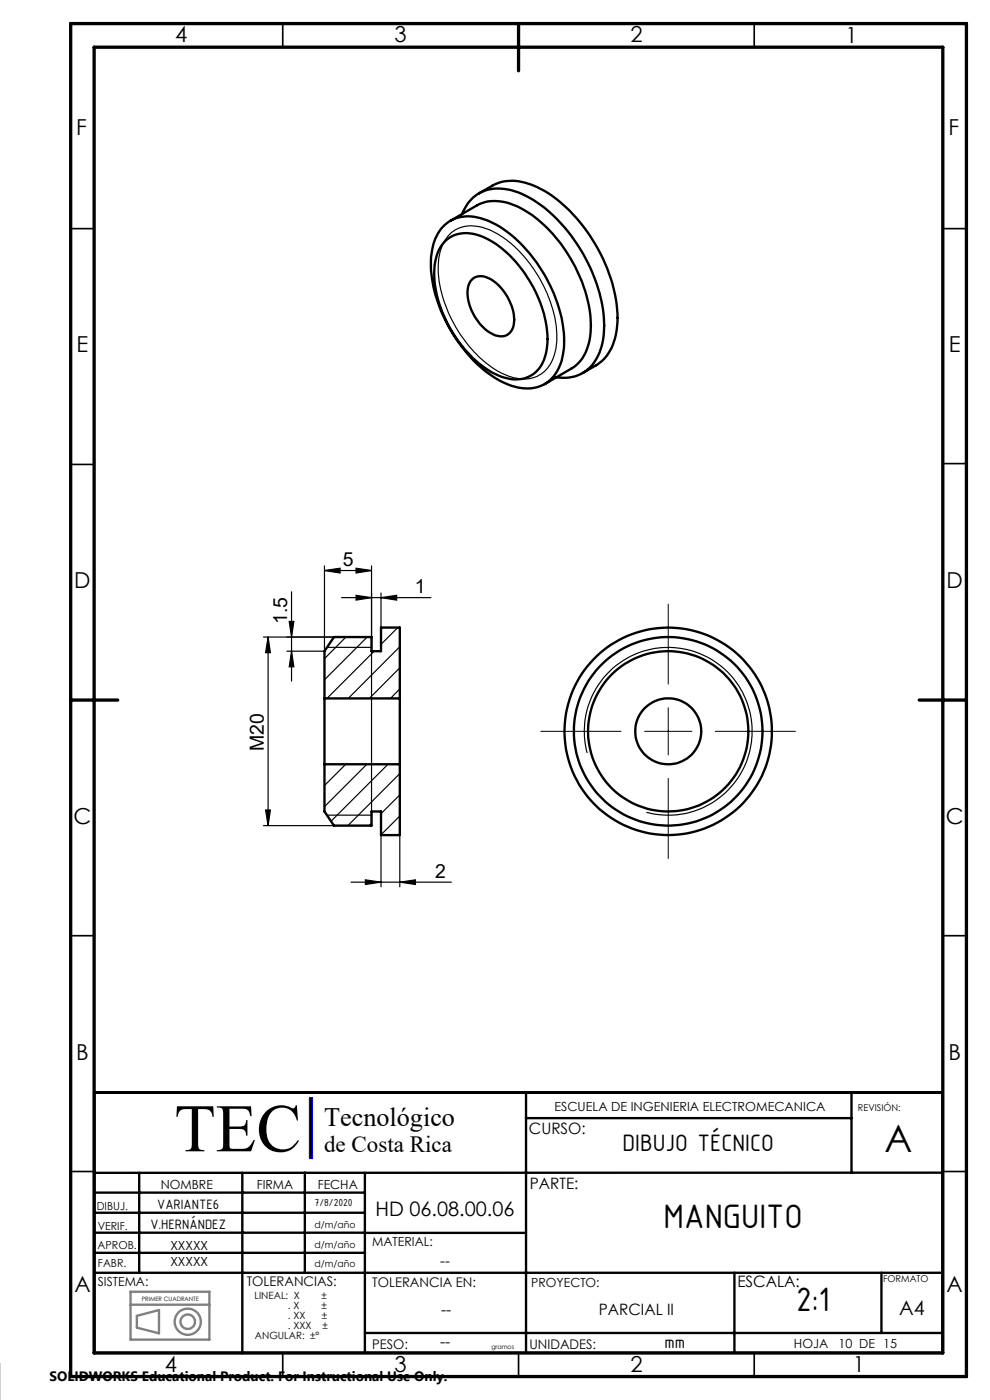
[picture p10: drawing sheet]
<svg xmlns="http://www.w3.org/2000/svg" width="210mm" height="297mm" viewBox="0 0 210 297" stroke-linecap="round" stroke-linejoin="round" font-family="sans-serif">
<g fill="none" stroke="#808080" stroke-width=".5">
<path d="M27.7 276.8h16.7M27.7 274h16.7v10.2h-16.7zM29 279.1l4.7-1.2v5l-4.7-1.2z"/>
<circle cx="39.8" cy="280.4" r="1.53"/>
<circle cx="39.8" cy="280.4" r="2.78"/>
</g>
<g fill="none" stroke="#000" stroke-width=".35">
<path d="M60 5v5M160 5v5M15 48.5h5M200 48.5h5M15 98.5h5M200 98.4h5M15 198.5h5M200 198.5h5M15 248.5h5M200 248.5h5M60 287v5M110 287v5"/>
<path d="M160 287v5"/>
</g>
<g fill="none" stroke="#000" stroke-width=".5">
<path d="M93.9 48.1a7.8 7.8 0 0 1 8.7-1.6 24.2 24.2 0 0 1 11.8 10.1 29 29 0 0 1 5.2 17.2 9.6 9.6 0 0 1-4.2 7.8 10 10 0 0 1-9.5-.9 30.6 30.6 0 0 1-12.7-15.6 20.4 20.4 0 0 1-.8-14.5l.8-1.6zM94.5 51.1a7.2 7.2 0 0 1 8.2-.7 25.1 25.1 0 0 1 11.9 13.8 18.1 18.1 0 0 1 .8 12.1 6.4 6.4 0 0 1-8.4 3.8 20.8 20.8 0 0 1-10.9-9.4 22.9 22.9 0 0 1-3.8-15 8.1 8.1 0 0 1 2.2-4.6zM95.5 46.8l5.7-3.2a9.6 9.6 0 0 1 9 .4 29.6 29.6 0 0 1 13 15.1 22.2 22.2 0 0 1 1.6 14.2 7.9 7.9 0 0 1-3.6 4.9l-5.7 3.3M98 45.4a8 8 0 0 1 9.8-5.2 22.2 22.2 0 0 1 11.5 7.6 34.4 34.4 0 0 1 8.9 21.3 11.3 11.3 0 0 1-4.3 9.9 8.6 8.6 0 0 1-5.9 1M100.3 59.2a3.5 3.5 0 0 1 4.1 .2 10.6 10.6 0 0 1 4.5 9.7 2.84 2.84 0 0 1-4.5 1.7 10.4 10.4 0 0 1-5.1-9.8l.3-1zM101.6 41l2.8-1.6a9.8 9.8 0 0 1 8.9 0 30 30 0 0 1 13.4 13.1 29.8 29.8 0 0 1 4.1 17.2 10.1 10.1 0 0 1-4.4 7.8l-2.8 1.6M68.8 148.2v13.9M68.8 148.2v-10.1l2-3h8v3h2v-5h4v15.1M68.8 148.2h16M84.8 148.2v13.9M68.8 162.1v10.1l2 3h8v-3h2v5h4v-15.1M68.8 162.1h16"/>
<path d="M20 231.8h180v55.2h-180zM111.5 237.2h69.1M111.6 231.8v55.2M180.6 231.8v17M20 257.3h57.4M20 253h57.4M29.5 248.8v21.2M51.4 248.8v38.3M64.7 248.8v21.2M77.4 248.8v38.2M200 248.8h-180M20 261.5h57.4"/>
<path d="M20 265.8h57.4M20 270h180M77.4 261.5h34.2M155.8 270v17M187 270v12.8M77.4 282.8h122.6"/>
<circle cx="141.7" cy="155.1" r="22"/>
<circle cx="141.7" cy="155.1" r="20"/>
<circle cx="141.7" cy="155.1" r="7"/>
<circle cx="141.8" cy="155.1" r="17"/>
</g>
<path d="M15 5h190v287h-190zM20 10h180v277h-180zM110 5v10M15 148.5h10M195 148.5h10" fill="none" stroke="#000" stroke-width=".7"/>
<path d="M65.8 233v12.6" fill="none" stroke="#00f" stroke-width=".21"/>
<path d="M65.8 233h.3v12.6h-.3z" fill="none" stroke="#00f" stroke-width=".5"/>
<path d="M66 233v12.6" fill="none" stroke="#000" stroke-width=".39"/>
<g fill="none" stroke="#000" stroke-width=".25">
<path d="M95.3 49.8a7.3 7.3 0 0 1 8.3-1.1 25.4 25.4 0 0 1 12.2 13 20.2 20.2 0 0 1 1.8 13.6 6.8 6.8 0 0 1-9.1 4.7 21.2 21.2 0 0 1-10.5-8.5 25.3 25.3 0 0 1-4.9-16.6l.5-2.1a6.9 6.9 0 0 1 1.7-3zM55.9 135.1h14.9M56.9 135.1l.5 3.4h-1.1zM56.9 135.1v40.1M61.3 131.8h1l-.5 3.3zM61.8 138.1l.5 3.4h-1zM61.8 125.6v18.9M68.8 121l3.3-.5v1.1zM68.8 120v18.1h-7.9M68.8 121h10M69.4 137.3h9.4M72.5 126.8h18.9"/>
<path d="M73.4 135.1l-4.6 4.6M75.5 126.3l3.3 .5-3.3 .5zM75.5 120.5l3.3 .5-3.3 .6zM77.9 135.1l-9.1 9.1M78.8 120v55.2M79.4 138.1l-10 10.1M80.8 126.8l3.3-.5v1zM80.8 125.8v7.3M84.4 133.1l-3.6 3.6M84.8 137.2l-10.9 11M84.8 141.7l-6.4 6.5M84.8 146.2l-2 2"/>
<path d="M124.6 159.7a17.8 17.8 0 0 1 15.6-22.3 17.8 17.8 0 0 1 19.3 19.3 17.8 17.8 0 0 1-22.4 15.6M55.9 175.2h14.9M56.3 171.8h1.1l-.5 3.4zM68.8 162.1v.1M69.4 172.9h9.4M73.3 162.1l-4.5 4.5M77.8 162.1l-9 9M78.8 174.6l-.5 .6M80.8 177.2v10.9M82.3 162.1l-12.1 12.1M84.8 164.1l-11 11.1M84.8 168.6l-4 4"/>
<path d="M84.8 173.1l-4 4M84.8 177.2v10.9M74.5 187.1h21.2M77.5 186.7l3.3 .4-3.3 .5zM84.8 187.1l3.3-.4v.9z"/>
</g>
<path d="M141.7 128.2v16.9M114.7 155.1h17M136.7 155.1h10.1M141.7 150.1v10.1M151.7 155.1h17M141.7 165.1v17" fill="none" stroke="#000" stroke-width=".21"/>
<g fill="#000">
<path d="M56.9 135.1l.5 3.4h-1.1zM56.3 171.8h1.1l-.5 3.4z"/>
<path d="M61.8 138.1l.5 3.4h-1zM61.3 131.8h1l-.5 3.3z"/>
<path d="M80.8 126.8l3.3-.5v1zM75.5 126.3l3.3 .5-3.3 .5z"/>
<path d="M77.5 186.7l3.3 .4-3.3 .5zM84.8 187.1l3.3-.4v.9zM68.8 121l3.3-.5v1.1zM75.5 120.5l3.3 .5-3.3 .6z"/>
</g>
<text font-size="14.4" x="37" y="244.2">TEC</text>
<text font-size="8" x="187.6" y="244.3">A</text>
<g font-size="7.8">
<text x="140.8" y="260.5">MANGUITO</text>
<text x="168.9" y="278">2:1</text>
</g>
<text font-size="5.6" x="68.8" y="238.9">Tecnológico</text>
<text font-size="5.4" x="132.1" y="244.1">DIBUJO TÉCNICO</text>
<text font-size="4.9" x="68.8" y="244.5">de Costa Rica</text>
<g font-size="4.7">
<text x="37.1" y="9">4</text>
<text x="83.7" y="9">3</text>
<text x="133.7" y="9">2</text>
<text x="179.3" y="9.2">1</text>
<text x="16.2" y="28.7">F</text>
<text x="201.2" y="28.7">F</text>
<text x="16.2" y="74.8">E</text>
<text x="201.3" y="74.8">E</text>
<text x="15.8" y="124.8">D</text>
<text x="200.8" y="124.8">D</text>
<text x="15.6" y="174.8">C</text>
<text x="200.6" y="174.8">C</text>
<text x="16.2" y="224.8">B</text>
<text x="201.2" y="224.8">B</text>
<text x="15.8" y="274">A</text>
<text x="200.8" y="274">A</text>
<text x="35" y="291">4</text>
<text x="83.7" y="291">3</text>
<text x="133.7" y="291">2</text>
<text x="180.9" y="291">1</text>
</g>
<g font-size="4.2">
<text x="79.6" y="257.9">HD 06.08.00.06</text>
<text x="190.8" y="278.9">A4</text>
</g>
<g font-size="4.1">
<text x="72.7" y="120.1">5</text>
<text x="88" y="125.9">1</text>
<text x="60.9" y="132.4" transform="rotate(-90 60.9 132.4)">1.5</text>
<text x="56" y="159.3" transform="rotate(-90 56 159.3)">M20</text>
<text x="92.3" y="186.2">2</text>
</g>
<text font-size="3.9" x="141" y="285.9">mm</text>
<g font-size="3.3">
<text x="112.2" y="240.6">CURSO:</text>
<text x="112.4" y="252.2">PARTE:</text>
<text x="156.4" y="272.9">ESCALA:</text>
<text x="93.5" y="278.9">--</text>
<text x="127" y="278.9">PARCIAL II</text>
<text x="93.4" y="285.8">--</text>
</g>
<text font-size="3.2" x="93.4" y="268.5">--</text>
<g font-size="3.1">
<text x="33.3" y="256.6">VARIANTE6</text>
<text x="31.9" y="260.7">V.HERNÁNDEZ</text>
</g>
<text font-size="2.9" x="10.5" y="292.9">SOLIDWORKS Educational Product. For Instructional Use Only.</text>
<g font-size="2.8">
<text x="52.3" y="272.9">TOLERANCIAS:</text>
<text x="79" y="273">TOLERANCIA EN:</text>
<text x="79" y="286.1">PESO:</text>
<text x="112.3" y="286.1">UNIDADES:</text>
</g>
<g font-size="2.7">
<text x="117.6" y="235.7">ESCUELA DE INGENIERIA ELECTROMECANICA</text>
<text x="34.1" y="252.2">NOMBRE</text>
<text x="54.5" y="252.2">FIRMA</text>
<text x="67.4" y="252.2">FECHA</text>
<text x="36.1" y="265.1">XXXXX</text>
<text x="36.1" y="268.5">XXXXX</text>
<text x="79" y="264.4">MATERIAL:</text>
<text x="20.8" y="272.8">SISTEMA:</text>
<text x="112.7" y="273">PROYECTO:</text>
<text x="168.4" y="286.1">HOJA</text>
<text x="177.9" y="285.9">10 DE 15</text>
</g>
<g font-size="2.3">
<text x="20.5" y="256.7">DIBUJ.</text>
<text x="66.7" y="255.9">7/8/2020</text>
<text x="20.7" y="261">VERIF.</text>
<text x="20.7" y="265">APROB.</text>
<text x="20.8" y="268.8">FABR.</text>
</g>
<g font-size="2.1">
<text x="54" y="275.6">LINEAL: X</text>
<text x="68.2" y="275.6">±</text>
<text x="61.1" y="281.9">. XXX</text>
<text x="61.1" y="279.8">. XX</text>
<text x="61.1" y="277.7">. X</text>
<text x="68.2" y="277.7">±</text>
<text x="68.3" y="279.8">±</text>
<text x="68.4" y="281.9">±</text>
<text x="54.1" y="284">ANGULAR: ±°</text>
</g>
<g font-size="2">
<text x="182" y="235.7">REVISIÓN:</text>
<text x="66.7" y="260.4">d/m/año</text>
<text x="66.7" y="268.8">d/m/año</text>
<text x="66.7" y="264.7">d/m/año</text>
<text x="187.3" y="272">FORMATO</text>
</g>
<g font-size="1.3">
<text x="30.1" y="276">PRIMER CUADRANTE</text>
<text x="104.2" y="286.1">gramos</text>
</g>
</svg>
